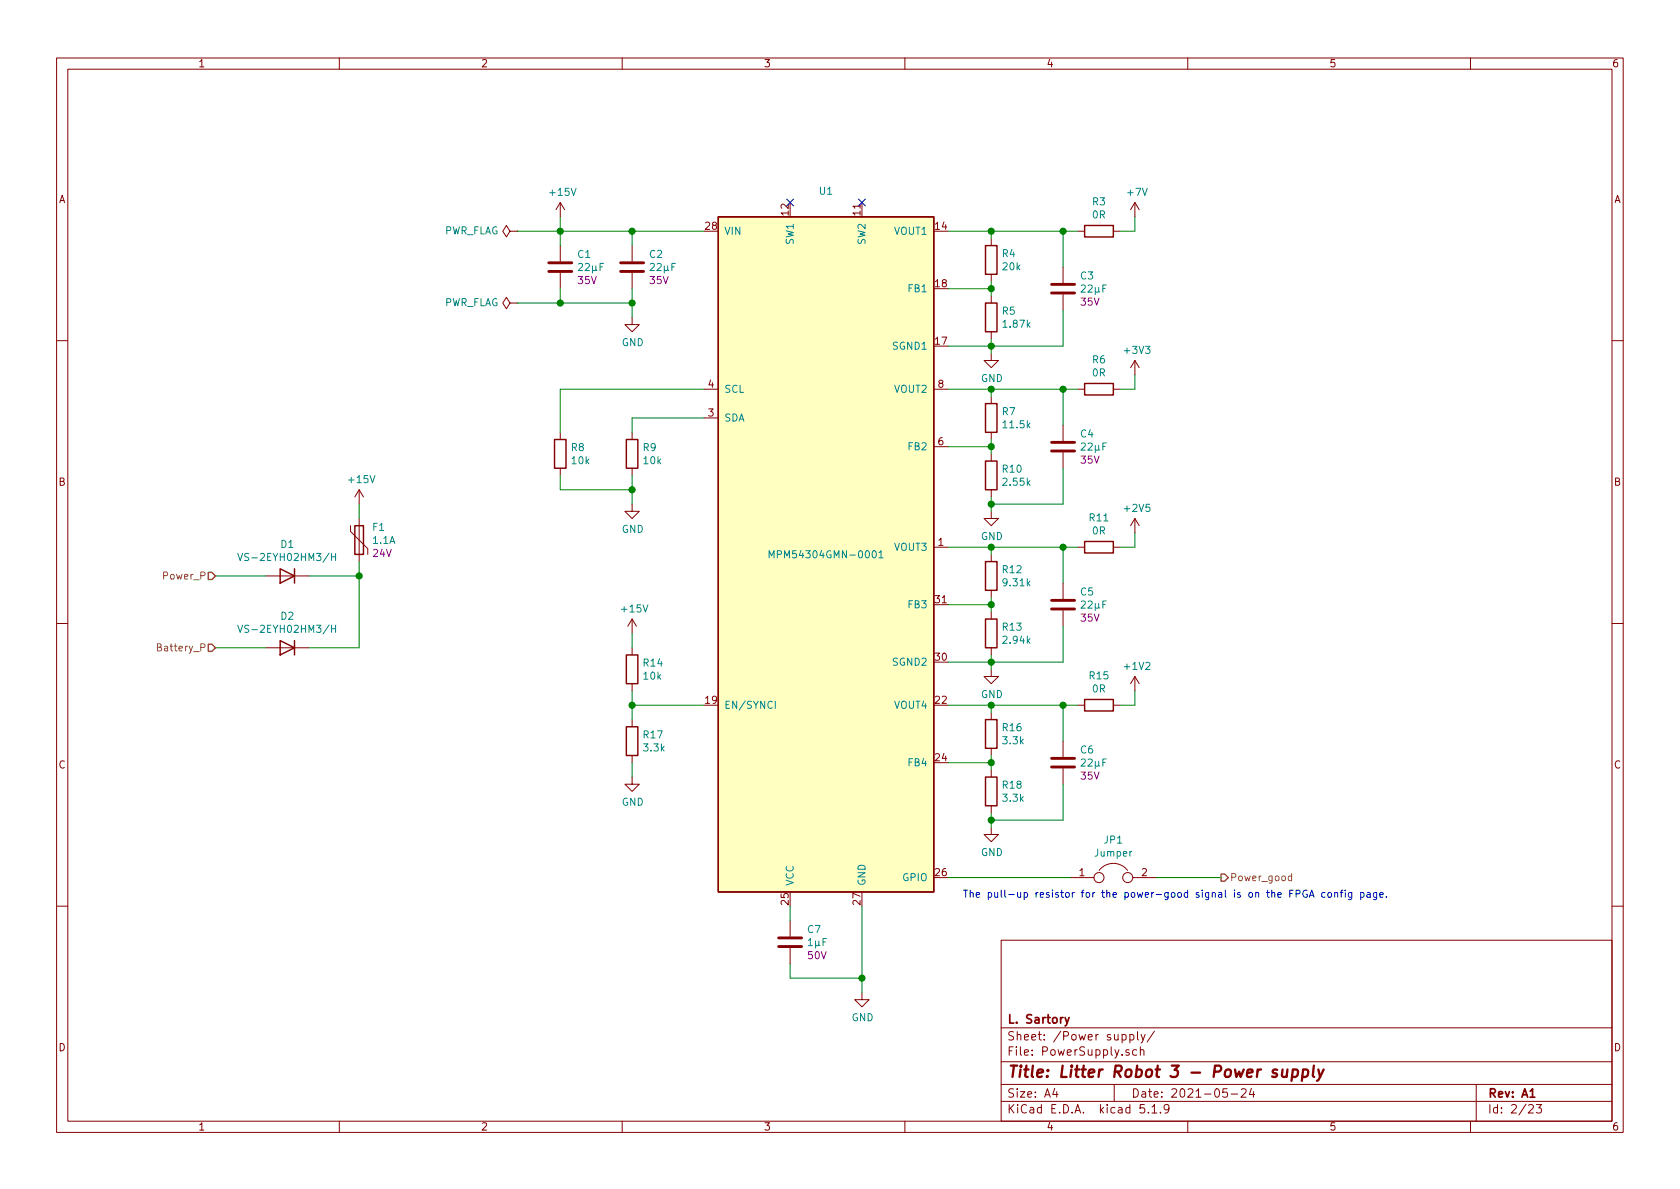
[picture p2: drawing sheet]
EESchema Schematic File Version 4
EELAYER 30 0
EELAYER END
$Descr A4 11693 8268
encoding utf-8
Sheet 2 23
Title "Litter Robot 3 - Power supply"
Date "2021-05-24"
Rev "A1"
Comp "L. Sartory"
Comment1 ""
Comment2 ""
Comment3 ""
Comment4 ""
$EndDescr
$Comp
L LitterRobot:MPM54304 U1
U 1 1
P 5750 3850
AR Path="/603F1DCE/60487643" Ref="U1"  Part="1" 
AR Path="/60624089/60487643" Ref="U?"  Part="1" 
F 0 "U1" H 5750 6381 50  0000 C CNN
F 1 "MPM54304GMN-0001" H 5750 3850 50  0000 C CNN
F 2 "LitterRobot:MPS_MPM54304_LGA33_7x7mm" H 6300 6200 50  0001 C CNN
F 3 "https://www.monolithicpower.com/en/documentview/productdocument/index/version/2/document_type/Datasheet/lang/en/sku/MPM54304/document_id/4982/" H 6300 6200 50  0001 C CNN
F 4 "MPM54304GMN-0001" H 5750 3850 50  0001 C CNN "Part_number"
	1    5750 3850
	1    0    0    -1  
$EndComp
$Comp
L power:+15V #PWR013
U 1 1
P 3900 1500
AR Path="/603F1DCE/6049C802" Ref="#PWR013"  Part="1" 
AR Path="/60624089/6049C802" Ref="#PWR?"  Part="1" 
F 0 "#PWR013" H 3900 1350 50  0001 C CNN
F 1 "+15V" H 3915 1673 50  0000 C CNN
F 2 "" H 3900 1500 50  0001 C CNN
F 3 "" H 3900 1500 50  0001 C CNN
	1    3900 1500
	1    0    0    -1  
$EndComp
$Comp
L Device:C C?
U 1 1
P 4400 1850
AR Path="/603F20AB/6049E372" Ref="C?"  Part="1" 
AR Path="/603F1DCE/6049E372" Ref="C2"  Part="1" 
AR Path="/60624089/6049E372" Ref="C?"  Part="1" 
F 0 "C2" H 4515 1941 50  0000 L CNN
F 1 "22µF" H 4515 1850 50  0000 L CNN
F 2 "Capacitor_SMD:C_1206_3216Metric" H 4438 1700 50  0001 C CNN
F 3 "https://product.tdk.com/system/files/dam/doc/product/capacitor/ceramic/mlcc/catalog/mlcc_commercial_general_en.pdf" H 4400 1850 50  0001 C CNN
F 4 "35V" H 4515 1759 50  0000 L CNN "Voltage"
F 5 "C3216X5R1V226M160AC" H 4400 1850 50  0001 C CNN "Part_number"
	1    4400 1850
	1    0    0    -1  
$EndComp
$Comp
L Device:C C?
U 1 1
P 3900 1850
AR Path="/603F20AB/6049F19A" Ref="C?"  Part="1" 
AR Path="/603F1DCE/6049F19A" Ref="C1"  Part="1" 
AR Path="/60624089/6049F19A" Ref="C?"  Part="1" 
F 0 "C1" H 4015 1941 50  0000 L CNN
F 1 "22µF" H 4015 1850 50  0000 L CNN
F 2 "Capacitor_SMD:C_1206_3216Metric" H 3938 1700 50  0001 C CNN
F 3 "https://product.tdk.com/system/files/dam/doc/product/capacitor/ceramic/mlcc/catalog/mlcc_commercial_general_en.pdf" H 3900 1850 50  0001 C CNN
F 4 "35V" H 4015 1759 50  0000 L CNN "Voltage"
F 5 "C3216X5R1V226M160AC" H 3900 1850 50  0001 C CNN "Part_number"
	1    3900 1850
	1    0    0    -1  
$EndComp
$Comp
L power:GND #PWR015
U 1 1
P 4400 2200
AR Path="/603F1DCE/604A0BB2" Ref="#PWR015"  Part="1" 
AR Path="/60624089/604A0BB2" Ref="#PWR?"  Part="1" 
F 0 "#PWR015" H 4400 1950 50  0001 C CNN
F 1 "GND" H 4405 2027 50  0000 C CNN
F 2 "" H 4400 2200 50  0001 C CNN
F 3 "" H 4400 2200 50  0001 C CNN
	1    4400 2200
	1    0    0    -1  
$EndComp
Wire Wire Line
	3900 1500 3900 1600
Wire Wire Line
	3900 2100 4400 2100
Wire Wire Line
	3900 2000 3900 2100
Wire Wire Line
	4400 2200 4400 2100
Connection ~ 4400 2100
Wire Wire Line
	4400 2100 4400 2000
$Comp
L Device:R R?
U 1 1
P 4400 3150
AR Path="/603F20AB/604A32A1" Ref="R?"  Part="1" 
AR Path="/603F1DCE/604A32A1" Ref="R9"  Part="1" 
AR Path="/60624089/604A32A1" Ref="R?"  Part="1" 
F 0 "R9" H 4470 3196 50  0000 L CNN
F 1 "10k" H 4470 3105 50  0000 L CNN
F 2 "Resistor_SMD:R_0603_1608Metric" V 4330 3150 50  0001 C CNN
F 3 "https://www.bourns.com/docs/product-datasheets/CRxxxxx.pdf" H 4400 3150 50  0001 C CNN
F 4 "CR0603-FX-1002ELF" H 4400 3150 50  0001 C CNN "Part_number"
	1    4400 3150
	1    0    0    -1  
$EndComp
$Comp
L Device:R R?
U 1 1
P 3900 3150
AR Path="/603F20AB/604A3347" Ref="R?"  Part="1" 
AR Path="/603F1DCE/604A3347" Ref="R8"  Part="1" 
AR Path="/60624089/604A3347" Ref="R?"  Part="1" 
F 0 "R8" H 3970 3196 50  0000 L CNN
F 1 "10k" H 3970 3105 50  0000 L CNN
F 2 "Resistor_SMD:R_0603_1608Metric" V 3830 3150 50  0001 C CNN
F 3 "https://www.bourns.com/docs/product-datasheets/CRxxxxx.pdf" H 3900 3150 50  0001 C CNN
F 4 "CR0603-FX-1002ELF" H 3900 3150 50  0001 C CNN "Part_number"
	1    3900 3150
	1    0    0    -1  
$EndComp
$Comp
L power:GND #PWR019
U 1 1
P 4400 3500
AR Path="/603F1DCE/604A378F" Ref="#PWR019"  Part="1" 
AR Path="/60624089/604A378F" Ref="#PWR?"  Part="1" 
F 0 "#PWR019" H 4400 3250 50  0001 C CNN
F 1 "GND" H 4405 3327 50  0000 C CNN
F 2 "" H 4400 3500 50  0001 C CNN
F 3 "" H 4400 3500 50  0001 C CNN
	1    4400 3500
	1    0    0    -1  
$EndComp
Wire Wire Line
	4400 3500 4400 3400
Wire Wire Line
	4400 2900 4900 2900
Wire Wire Line
	4400 3000 4400 2900
Wire Wire Line
	4400 3400 3900 3400
Wire Wire Line
	3900 3400 3900 3300
Wire Wire Line
	3900 2700 4900 2700
Wire Wire Line
	3900 3000 3900 2700
Connection ~ 4400 3400
Wire Wire Line
	4400 3400 4400 3300
$Comp
L Device:R R?
U 1 1
P 4400 4650
AR Path="/603F20AB/604A40DF" Ref="R?"  Part="1" 
AR Path="/603F1DCE/604A40DF" Ref="R14"  Part="1" 
AR Path="/60624089/604A40DF" Ref="R?"  Part="1" 
F 0 "R14" H 4470 4696 50  0000 L CNN
F 1 "10k" H 4470 4605 50  0000 L CNN
F 2 "Resistor_SMD:R_0603_1608Metric" V 4330 4650 50  0001 C CNN
F 3 "https://www.bourns.com/docs/product-datasheets/CRxxxxx.pdf" H 4400 4650 50  0001 C CNN
F 4 "CR0603-FX-1002ELF" H 4400 4650 50  0001 C CNN "Part_number"
	1    4400 4650
	1    0    0    -1  
$EndComp
$Comp
L Device:R R?
U 1 1
P 4400 5150
AR Path="/603F20AB/604A4902" Ref="R?"  Part="1" 
AR Path="/603F1DCE/604A4902" Ref="R17"  Part="1" 
AR Path="/60624089/604A4902" Ref="R?"  Part="1" 
F 0 "R17" H 4470 5196 50  0000 L CNN
F 1 "3.3k" H 4470 5105 50  0000 L CNN
F 2 "Resistor_SMD:R_0603_1608Metric" V 4330 5150 50  0001 C CNN
F 3 "https://www.bourns.com/docs/product-datasheets/CRxxxxx.pdf" H 4400 5150 50  0001 C CNN
F 4 "CR0603-FX-3301ELF" H 4400 5150 50  0001 C CNN "Part_number"
	1    4400 5150
	1    0    0    -1  
$EndComp
$Comp
L power:GND #PWR025
U 1 1
P 4400 5400
AR Path="/603F1DCE/604A4E38" Ref="#PWR025"  Part="1" 
AR Path="/60624089/604A4E38" Ref="#PWR?"  Part="1" 
F 0 "#PWR025" H 4400 5150 50  0001 C CNN
F 1 "GND" H 4405 5227 50  0000 C CNN
F 2 "" H 4400 5400 50  0001 C CNN
F 3 "" H 4400 5400 50  0001 C CNN
	1    4400 5400
	1    0    0    -1  
$EndComp
$Comp
L power:+15V #PWR022
U 1 1
P 4400 4400
AR Path="/603F1DCE/604A52BA" Ref="#PWR022"  Part="1" 
AR Path="/60624089/604A52BA" Ref="#PWR?"  Part="1" 
F 0 "#PWR022" H 4400 4250 50  0001 C CNN
F 1 "+15V" H 4415 4573 50  0000 C CNN
F 2 "" H 4400 4400 50  0001 C CNN
F 3 "" H 4400 4400 50  0001 C CNN
	1    4400 4400
	1    0    0    -1  
$EndComp
Wire Wire Line
	4400 4400 4400 4500
Wire Wire Line
	4400 4800 4400 4900
Wire Wire Line
	4400 5300 4400 5400
Connection ~ 4400 4900
Wire Wire Line
	4400 4900 4400 5000
$Comp
L Device:C C?
U 1 1
P 5500 6550
AR Path="/603F20AB/604AB97B" Ref="C?"  Part="1" 
AR Path="/603F1DCE/604AB97B" Ref="C7"  Part="1" 
AR Path="/60624089/604AB97B" Ref="C?"  Part="1" 
F 0 "C7" H 5615 6641 50  0000 L CNN
F 1 "1µF" H 5615 6550 50  0000 L CNN
F 2 "Capacitor_SMD:C_0603_1608Metric" H 5538 6400 50  0001 C CNN
F 3 "https://product.tdk.com/system/files/dam/doc/product/capacitor/ceramic/mlcc/catalog/mlcc_commercial_general_en.pdf" H 5500 6550 50  0001 C CNN
F 4 "50V" H 5615 6459 50  0000 L CNN "Voltage"
F 5 "C1608X5R1H105K080AB" H 5500 6550 50  0001 C CNN "Part_number"
	1    5500 6550
	1    0    0    -1  
$EndComp
$Comp
L power:GND #PWR027
U 1 1
P 6000 6900
AR Path="/603F1DCE/604AC677" Ref="#PWR027"  Part="1" 
AR Path="/60624089/604AC677" Ref="#PWR?"  Part="1" 
F 0 "#PWR027" H 6000 6650 50  0001 C CNN
F 1 "GND" H 6005 6727 50  0000 C CNN
F 2 "" H 6000 6900 50  0001 C CNN
F 3 "" H 6000 6900 50  0001 C CNN
	1    6000 6900
	1    0    0    -1  
$EndComp
$Comp
L LitterRobot:+7V #PWR014
U 1 1
P 7900 1500
AR Path="/603F1DCE/604AE53B" Ref="#PWR014"  Part="1" 
AR Path="/60624089/604AE53B" Ref="#PWR?"  Part="1" 
F 0 "#PWR014" H 7900 1350 50  0001 C CNN
F 1 "+7V" H 7915 1673 50  0000 C CNN
F 2 "" H 7900 1500 50  0001 C CNN
F 3 "" H 7900 1500 50  0001 C CNN
	1    7900 1500
	1    0    0    -1  
$EndComp
$Comp
L power:+2V5 #PWR021
U 1 1
P 7900 3700
AR Path="/603F1DCE/604B00EC" Ref="#PWR021"  Part="1" 
AR Path="/60624089/604B00EC" Ref="#PWR?"  Part="1" 
F 0 "#PWR021" H 7900 3550 50  0001 C CNN
F 1 "+2V5" H 7915 3873 50  0000 C CNN
F 2 "" H 7900 3700 50  0001 C CNN
F 3 "" H 7900 3700 50  0001 C CNN
	1    7900 3700
	1    0    0    -1  
$EndComp
$Comp
L power:+1V2 #PWR024
U 1 1
P 7900 4800
AR Path="/603F1DCE/604B0B68" Ref="#PWR024"  Part="1" 
AR Path="/60624089/604B0B68" Ref="#PWR?"  Part="1" 
F 0 "#PWR024" H 7900 4650 50  0001 C CNN
F 1 "+1V2" H 7915 4973 50  0000 C CNN
F 2 "" H 7900 4800 50  0001 C CNN
F 3 "" H 7900 4800 50  0001 C CNN
	1    7900 4800
	1    0    0    -1  
$EndComp
Wire Wire Line
	7900 1500 7900 1600
Wire Wire Line
	7900 1600 7800 1600
Wire Wire Line
	7900 2600 7900 2700
Wire Wire Line
	7900 3700 7900 3800
Wire Wire Line
	7900 4800 7900 4900
$Comp
L Device:R R?
U 1 1
P 6900 1800
AR Path="/603F20AB/604B4786" Ref="R?"  Part="1" 
AR Path="/603F1DCE/604B4786" Ref="R4"  Part="1" 
AR Path="/60624089/604B4786" Ref="R?"  Part="1" 
F 0 "R4" H 6970 1846 50  0000 L CNN
F 1 "20k" H 6970 1755 50  0000 L CNN
F 2 "Resistor_SMD:R_0603_1608Metric" V 6830 1800 50  0001 C CNN
F 3 "https://www.bourns.com/docs/product-datasheets/CRxxxxx.pdf" H 6900 1800 50  0001 C CNN
F 4 "CR0603-FX-2002ELF" H 6900 1800 50  0001 C CNN "Part_number"
	1    6900 1800
	1    0    0    -1  
$EndComp
$Comp
L Device:R R?
U 1 1
P 6900 2200
AR Path="/603F20AB/604B542F" Ref="R?"  Part="1" 
AR Path="/603F1DCE/604B542F" Ref="R5"  Part="1" 
AR Path="/60624089/604B542F" Ref="R?"  Part="1" 
F 0 "R5" H 6970 2246 50  0000 L CNN
F 1 "1.87k" H 6970 2155 50  0000 L CNN
F 2 "Resistor_SMD:R_0603_1608Metric" V 6830 2200 50  0001 C CNN
F 3 "https://www.bourns.com/docs/product-datasheets/CRxxxxx.pdf" H 6900 2200 50  0001 C CNN
F 4 "CR0603-FX-1871ELF" H 6900 2200 50  0001 C CNN "Part_number"
	1    6900 2200
	1    0    0    -1  
$EndComp
$Comp
L power:GND #PWR016
U 1 1
P 6900 2450
AR Path="/603F1DCE/604B58A1" Ref="#PWR016"  Part="1" 
AR Path="/60624089/604B58A1" Ref="#PWR?"  Part="1" 
F 0 "#PWR016" H 6900 2200 50  0001 C CNN
F 1 "GND" H 6905 2277 50  0000 C CNN
F 2 "" H 6900 2450 50  0001 C CNN
F 3 "" H 6900 2450 50  0001 C CNN
	1    6900 2450
	1    0    0    -1  
$EndComp
NoConn ~ 6000 1400
NoConn ~ 5500 1400
Wire Wire Line
	4900 4900 4400 4900
$Comp
L Device:C C?
U 1 1
P 7400 2000
AR Path="/603F20AB/604C9334" Ref="C?"  Part="1" 
AR Path="/603F1DCE/604C9334" Ref="C3"  Part="1" 
AR Path="/60624089/604C9334" Ref="C?"  Part="1" 
F 0 "C3" H 7515 2091 50  0000 L CNN
F 1 "22µF" H 7515 2000 50  0000 L CNN
F 2 "Capacitor_SMD:C_1206_3216Metric" H 7438 1850 50  0001 C CNN
F 3 "https://product.tdk.com/system/files/dam/doc/product/capacitor/ceramic/mlcc/catalog/mlcc_commercial_general_en.pdf" H 7400 2000 50  0001 C CNN
F 4 "35V" H 7515 1909 50  0000 L CNN "Voltage"
F 5 "C3216X5R1V226M160AC" H 7400 2000 50  0001 C CNN "Part_number"
	1    7400 2000
	1    0    0    -1  
$EndComp
Wire Wire Line
	7400 2400 7400 2150
Wire Wire Line
	7400 1850 7400 1600
Connection ~ 7400 1600
Wire Wire Line
	7400 1600 6900 1600
Wire Wire Line
	6900 2450 6900 2400
Wire Wire Line
	6900 1650 6900 1600
Wire Wire Line
	6900 2050 6900 2000
Connection ~ 6900 1600
Wire Wire Line
	6900 1600 6600 1600
Wire Wire Line
	6900 2000 6600 2000
Connection ~ 6900 2000
Wire Wire Line
	6900 2000 6900 1950
Wire Wire Line
	6600 2400 6900 2400
Connection ~ 6900 2400
Wire Wire Line
	6900 2400 6900 2350
Wire Wire Line
	6900 2400 7400 2400
Wire Wire Line
	7900 2700 7800 2700
$Comp
L Device:R R?
U 1 1
P 6900 2900
AR Path="/603F20AB/604CD95C" Ref="R?"  Part="1" 
AR Path="/603F1DCE/604CD95C" Ref="R7"  Part="1" 
AR Path="/60624089/604CD95C" Ref="R?"  Part="1" 
F 0 "R7" H 6970 2946 50  0000 L CNN
F 1 "11.5k" H 6970 2855 50  0000 L CNN
F 2 "Resistor_SMD:R_0603_1608Metric" V 6830 2900 50  0001 C CNN
F 3 "https://www.bourns.com/docs/product-datasheets/CRxxxxx.pdf" H 6900 2900 50  0001 C CNN
F 4 "CR0603-FX-1152ELF" H 6900 2900 50  0001 C CNN "Part_number"
	1    6900 2900
	1    0    0    -1  
$EndComp
$Comp
L Device:R R?
U 1 1
P 6900 3300
AR Path="/603F20AB/604CD963" Ref="R?"  Part="1" 
AR Path="/603F1DCE/604CD963" Ref="R10"  Part="1" 
AR Path="/60624089/604CD963" Ref="R?"  Part="1" 
F 0 "R10" H 6970 3346 50  0000 L CNN
F 1 "2.55k" H 6970 3255 50  0000 L CNN
F 2 "Resistor_SMD:R_0603_1608Metric" V 6830 3300 50  0001 C CNN
F 3 "https://www.bourns.com/docs/product-datasheets/CRxxxxx.pdf" H 6900 3300 50  0001 C CNN
F 4 "CR0603-FX-2551ELF" H 6900 3300 50  0001 C CNN "Part_number"
	1    6900 3300
	1    0    0    -1  
$EndComp
$Comp
L power:GND #PWR020
U 1 1
P 6900 3550
AR Path="/603F1DCE/604CD969" Ref="#PWR020"  Part="1" 
AR Path="/60624089/604CD969" Ref="#PWR?"  Part="1" 
F 0 "#PWR020" H 6900 3300 50  0001 C CNN
F 1 "GND" H 6905 3377 50  0000 C CNN
F 2 "" H 6900 3550 50  0001 C CNN
F 3 "" H 6900 3550 50  0001 C CNN
	1    6900 3550
	1    0    0    -1  
$EndComp
$Comp
L Device:C C?
U 1 1
P 7400 3100
AR Path="/603F20AB/604CD971" Ref="C?"  Part="1" 
AR Path="/603F1DCE/604CD971" Ref="C4"  Part="1" 
AR Path="/60624089/604CD971" Ref="C?"  Part="1" 
F 0 "C4" H 7515 3191 50  0000 L CNN
F 1 "22µF" H 7515 3100 50  0000 L CNN
F 2 "Capacitor_SMD:C_1206_3216Metric" H 7438 2950 50  0001 C CNN
F 3 "https://product.tdk.com/system/files/dam/doc/product/capacitor/ceramic/mlcc/catalog/mlcc_commercial_general_en.pdf" H 7400 3100 50  0001 C CNN
F 4 "35V" H 7515 3009 50  0000 L CNN "Voltage"
F 5 "C3216X5R1V226M160AC" H 7400 3100 50  0001 C CNN "Part_number"
	1    7400 3100
	1    0    0    -1  
$EndComp
Wire Wire Line
	7400 3500 7400 3250
Wire Wire Line
	7400 2950 7400 2700
Connection ~ 7400 2700
Wire Wire Line
	7400 2700 6900 2700
Wire Wire Line
	6900 3550 6900 3500
Wire Wire Line
	6900 2750 6900 2700
Wire Wire Line
	6900 3150 6900 3100
Connection ~ 6900 2700
Wire Wire Line
	6900 2700 6600 2700
Wire Wire Line
	6900 3100 6600 3100
Connection ~ 6900 3100
Wire Wire Line
	6900 3100 6900 3050
Connection ~ 6900 3500
Wire Wire Line
	6900 3500 6900 3450
Wire Wire Line
	6900 3500 7400 3500
Wire Wire Line
	7900 3800 7800 3800
$Comp
L Device:R R?
U 1 1
P 6900 4000
AR Path="/603F20AB/604D12FF" Ref="R?"  Part="1" 
AR Path="/603F1DCE/604D12FF" Ref="R12"  Part="1" 
AR Path="/60624089/604D12FF" Ref="R?"  Part="1" 
F 0 "R12" H 6970 4046 50  0000 L CNN
F 1 "9.31k" H 6970 3955 50  0000 L CNN
F 2 "Resistor_SMD:R_0603_1608Metric" V 6830 4000 50  0001 C CNN
F 3 "https://www.bourns.com/docs/product-datasheets/CRxxxxx.pdf" H 6900 4000 50  0001 C CNN
F 4 "CR0603-FX-9311ELF" H 6900 4000 50  0001 C CNN "Part_number"
	1    6900 4000
	1    0    0    -1  
$EndComp
$Comp
L Device:R R?
U 1 1
P 6900 4400
AR Path="/603F20AB/604D1306" Ref="R?"  Part="1" 
AR Path="/603F1DCE/604D1306" Ref="R13"  Part="1" 
AR Path="/60624089/604D1306" Ref="R?"  Part="1" 
F 0 "R13" H 6970 4446 50  0000 L CNN
F 1 "2.94k" H 6970 4355 50  0000 L CNN
F 2 "Resistor_SMD:R_0603_1608Metric" V 6830 4400 50  0001 C CNN
F 3 "https://www.bourns.com/docs/product-datasheets/CRxxxxx.pdf" H 6900 4400 50  0001 C CNN
F 4 "CR0603-FX-2941ELF" H 6900 4400 50  0001 C CNN "Part_number"
	1    6900 4400
	1    0    0    -1  
$EndComp
$Comp
L power:GND #PWR023
U 1 1
P 6900 4650
AR Path="/603F1DCE/604D130C" Ref="#PWR023"  Part="1" 
AR Path="/60624089/604D130C" Ref="#PWR?"  Part="1" 
F 0 "#PWR023" H 6900 4400 50  0001 C CNN
F 1 "GND" H 6905 4477 50  0000 C CNN
F 2 "" H 6900 4650 50  0001 C CNN
F 3 "" H 6900 4650 50  0001 C CNN
	1    6900 4650
	1    0    0    -1  
$EndComp
$Comp
L Device:C C?
U 1 1
P 7400 4200
AR Path="/603F20AB/604D1314" Ref="C?"  Part="1" 
AR Path="/603F1DCE/604D1314" Ref="C5"  Part="1" 
AR Path="/60624089/604D1314" Ref="C?"  Part="1" 
F 0 "C5" H 7515 4291 50  0000 L CNN
F 1 "22µF" H 7515 4200 50  0000 L CNN
F 2 "Capacitor_SMD:C_1206_3216Metric" H 7438 4050 50  0001 C CNN
F 3 "https://product.tdk.com/system/files/dam/doc/product/capacitor/ceramic/mlcc/catalog/mlcc_commercial_general_en.pdf" H 7400 4200 50  0001 C CNN
F 4 "35V" H 7515 4109 50  0000 L CNN "Voltage"
F 5 "C3216X5R1V226M160AC" H 7400 4200 50  0001 C CNN "Part_number"
	1    7400 4200
	1    0    0    -1  
$EndComp
Wire Wire Line
	7400 4600 7400 4350
Wire Wire Line
	7400 4050 7400 3800
Connection ~ 7400 3800
Wire Wire Line
	7400 3800 6900 3800
Wire Wire Line
	6900 4650 6900 4600
Wire Wire Line
	6900 3850 6900 3800
Wire Wire Line
	6900 4250 6900 4200
Connection ~ 6900 3800
Wire Wire Line
	6900 3800 6600 3800
Wire Wire Line
	6900 4200 6600 4200
Connection ~ 6900 4200
Wire Wire Line
	6900 4200 6900 4150
Wire Wire Line
	6600 4600 6900 4600
Connection ~ 6900 4600
Wire Wire Line
	6900 4600 6900 4550
Wire Wire Line
	6900 4600 7400 4600
Wire Wire Line
	7900 4900 7800 4900
$Comp
L power:GND #PWR026
U 1 1
P 6900 5750
AR Path="/603F1DCE/604D31B7" Ref="#PWR026"  Part="1" 
AR Path="/60624089/604D31B7" Ref="#PWR?"  Part="1" 
F 0 "#PWR026" H 6900 5500 50  0001 C CNN
F 1 "GND" H 6905 5577 50  0000 C CNN
F 2 "" H 6900 5750 50  0001 C CNN
F 3 "" H 6900 5750 50  0001 C CNN
	1    6900 5750
	1    0    0    -1  
$EndComp
$Comp
L Device:C C?
U 1 1
P 7400 5300
AR Path="/603F20AB/604D31BF" Ref="C?"  Part="1" 
AR Path="/603F1DCE/604D31BF" Ref="C6"  Part="1" 
AR Path="/60624089/604D31BF" Ref="C?"  Part="1" 
F 0 "C6" H 7515 5391 50  0000 L CNN
F 1 "22µF" H 7515 5300 50  0000 L CNN
F 2 "Capacitor_SMD:C_1206_3216Metric" H 7438 5150 50  0001 C CNN
F 3 "https://product.tdk.com/system/files/dam/doc/product/capacitor/ceramic/mlcc/catalog/mlcc_commercial_general_en.pdf" H 7400 5300 50  0001 C CNN
F 4 "35V" H 7515 5209 50  0000 L CNN "Voltage"
F 5 "C3216X5R1V226M160AC" H 7400 5300 50  0001 C CNN "Part_number"
	1    7400 5300
	1    0    0    -1  
$EndComp
Wire Wire Line
	7400 5700 7400 5450
Wire Wire Line
	7400 5150 7400 4900
Connection ~ 7400 4900
Wire Wire Line
	7400 4900 6900 4900
Wire Wire Line
	6900 5750 6900 5700
Wire Wire Line
	6900 4950 6900 4900
Wire Wire Line
	6900 5350 6900 5300
Connection ~ 6900 4900
Wire Wire Line
	6900 4900 6600 4900
Wire Wire Line
	6900 5300 6600 5300
Connection ~ 6900 5300
Wire Wire Line
	6900 5300 6900 5250
Connection ~ 6900 5700
Wire Wire Line
	6900 5700 6900 5650
Wire Wire Line
	6900 5700 7400 5700
Wire Wire Line
	6000 6300 6000 6800
Wire Wire Line
	5500 6300 5500 6400
Wire Wire Line
	5500 6800 6000 6800
Wire Wire Line
	5500 6700 5500 6800
Connection ~ 6000 6800
Wire Wire Line
	6000 6800 6000 6900
Wire Wire Line
	3900 1600 4400 1600
Wire Wire Line
	3900 1700 3900 1600
Connection ~ 3900 1600
Wire Wire Line
	4400 1700 4400 1600
Connection ~ 4400 1600
Wire Wire Line
	4400 1600 4900 1600
$Comp
L power:+3V3 #PWR017
U 1 1
P 7900 2600
AR Path="/603F1DCE/604F7C44" Ref="#PWR017"  Part="1" 
AR Path="/60624089/604F7C44" Ref="#PWR?"  Part="1" 
F 0 "#PWR017" H 7900 2450 50  0001 C CNN
F 1 "+3V3" H 7915 2773 50  0000 C CNN
F 2 "" H 7900 2600 50  0001 C CNN
F 3 "" H 7900 2600 50  0001 C CNN
	1    7900 2600
	1    0    0    -1  
$EndComp
$Comp
L Device:R R?
U 1 1
P 6900 5100
AR Path="/603F20AB/604FA5AF" Ref="R?"  Part="1" 
AR Path="/603F1DCE/604FA5AF" Ref="R16"  Part="1" 
AR Path="/60624089/604FA5AF" Ref="R?"  Part="1" 
F 0 "R16" H 6970 5146 50  0000 L CNN
F 1 "3.3k" H 6970 5055 50  0000 L CNN
F 2 "Resistor_SMD:R_0603_1608Metric" V 6830 5100 50  0001 C CNN
F 3 "https://www.bourns.com/docs/product-datasheets/CRxxxxx.pdf" H 6900 5100 50  0001 C CNN
F 4 "CR0603-FX-3301ELF" H 6900 5100 50  0001 C CNN "Part_number"
	1    6900 5100
	1    0    0    -1  
$EndComp
$Comp
L Device:R R?
U 1 1
P 6900 5500
AR Path="/603F20AB/604FB145" Ref="R?"  Part="1" 
AR Path="/603F1DCE/604FB145" Ref="R18"  Part="1" 
AR Path="/60624089/604FB145" Ref="R?"  Part="1" 
F 0 "R18" H 6970 5546 50  0000 L CNN
F 1 "3.3k" H 6970 5455 50  0000 L CNN
F 2 "Resistor_SMD:R_0603_1608Metric" V 6830 5500 50  0001 C CNN
F 3 "https://www.bourns.com/docs/product-datasheets/CRxxxxx.pdf" H 6900 5500 50  0001 C CNN
F 4 "CR0603-FX-3301ELF" H 6900 5500 50  0001 C CNN "Part_number"
	1    6900 5500
	1    0    0    -1  
$EndComp
$Comp
L power:PWR_FLAG #FLG?
U 1 1
P 3600 1600
AR Path="/605734E5" Ref="#FLG?"  Part="1" 
AR Path="/603F1DCE/605734E5" Ref="#FLG01"  Part="1" 
AR Path="/60624089/605734E5" Ref="#FLG?"  Part="1" 
F 0 "#FLG01" H 3600 1675 50  0001 C CNN
F 1 "PWR_FLAG" V 3600 1727 50  0000 L CNN
F 2 "" H 3600 1600 50  0001 C CNN
F 3 "~" H 3600 1600 50  0001 C CNN
	1    3600 1600
	0    -1   -1   0   
$EndComp
$Comp
L power:PWR_FLAG #FLG?
U 1 1
P 3600 2100
AR Path="/605750D0" Ref="#FLG?"  Part="1" 
AR Path="/603F1DCE/605750D0" Ref="#FLG02"  Part="1" 
AR Path="/60624089/605750D0" Ref="#FLG?"  Part="1" 
F 0 "#FLG02" H 3600 2175 50  0001 C CNN
F 1 "PWR_FLAG" V 3600 2227 50  0000 L CNN
F 2 "" H 3600 2100 50  0001 C CNN
F 3 "~" H 3600 2100 50  0001 C CNN
	1    3600 2100
	0    -1   -1   0   
$EndComp
Wire Wire Line
	3600 1600 3900 1600
Wire Wire Line
	3600 2100 3900 2100
Connection ~ 3900 2100
Text HLabel 8500 6100 2    50   Output ~ 0
Power_good
$Comp
L Device:Jumper JP?
U 1 1
P 7750 6100
AR Path="/603F1F4D/60647CC2/6063FFD6" Ref="JP?"  Part="1" 
AR Path="/603F1DCE/6063FFD6" Ref="JP1"  Part="1" 
F 0 "JP1" H 7750 6364 50  0000 C CNN
F 1 "Jumper" H 7750 6273 50  0000 C CNN
F 2 "Jumper:SolderJumper-2_P1.3mm_Bridged_RoundedPad1.0x1.5mm" H 7750 6100 50  0001 C CNN
F 3 "~" H 7750 6100 50  0001 C CNN
	1    7750 6100
	1    0    0    -1  
$EndComp
Wire Wire Line
	6600 6100 7450 6100
Wire Wire Line
	8500 6100 8050 6100
Text Notes 6700 6250 0    50   ~ 0
The pull-up resistor for the power-good signal is on the FPGA config page.
Text HLabel 1500 4000 0    50   Input ~ 0
Power_P
Text HLabel 1500 4500 0    50   Input ~ 0
Battery_P
$Comp
L Device:Polyfuse F?
U 1 1
P 2500 3750
AR Path="/60688818" Ref="F?"  Part="1" 
AR Path="/603F1DCE/60688818" Ref="F1"  Part="1" 
F 0 "F1" H 2588 3841 50  0000 L CNN
F 1 "1.1A" H 2588 3750 50  0000 L CNN
F 2 "LitterRobot:Bel_Fuse_0ZCG" H 2550 3550 50  0001 L CNN
F 3 "https://www.belfuse.com/resources/datasheets/circuitprotection/ds-cp-0zcg-series.pdf" H 2500 3750 50  0001 C CNN
F 4 "0ZCG0110BF2B" H 2500 3750 50  0001 C CNN "Part_number"
F 5 "24V" H 2588 3659 50  0000 L CNN "Voltage"
	1    2500 3750
	1    0    0    -1  
$EndComp
$Comp
L power:+15V #PWR?
U 1 1
P 2500 3500
AR Path="/6068D8DA" Ref="#PWR?"  Part="1" 
AR Path="/603F1DCE/6068D8DA" Ref="#PWR018"  Part="1" 
F 0 "#PWR018" H 2500 3350 50  0001 C CNN
F 1 "+15V" H 2515 3673 50  0000 C CNN
F 2 "" H 2500 3500 50  0001 C CNN
F 3 "" H 2500 3500 50  0001 C CNN
	1    2500 3500
	1    0    0    -1  
$EndComp
Wire Wire Line
	2500 3500 2500 3600
Wire Wire Line
	2500 4000 2500 3900
Connection ~ 2500 4000
Wire Wire Line
	1500 4000 1850 4000
Wire Wire Line
	2500 4500 2150 4500
Wire Wire Line
	2500 4000 2500 4500
$Comp
L Device:D D1
U 1 1
P 2000 4000
F 0 "D1" H 2000 3783 50  0000 C CNN
F 1 "VS-2EYH02HM3/H" H 2000 3874 50  0000 C CNN
F 2 "LitterRobot:Vishay_SlimSMAW" H 2000 4000 50  0001 C CNN
F 3 "https://www.vishay.com/docs/96383/vs-2eyh02hm3.pdf" H 2000 4000 50  0001 C CNN
F 4 "VS-2EYH02HM3/H" H 2000 4000 50  0001 C CNN "Part_number"
	1    2000 4000
	-1   0    0    1   
$EndComp
Wire Wire Line
	2150 4000 2500 4000
$Comp
L Device:D D2
U 1 1
P 2000 4500
F 0 "D2" H 2000 4283 50  0000 C CNN
F 1 "VS-2EYH02HM3/H" H 2000 4374 50  0000 C CNN
F 2 "LitterRobot:Vishay_SlimSMAW" H 2000 4500 50  0001 C CNN
F 3 "https://www.vishay.com/docs/96383/vs-2eyh02hm3.pdf" H 2000 4500 50  0001 C CNN
F 4 "VS-2EYH02HM3/H" H 2000 4500 50  0001 C CNN "Part_number"
	1    2000 4500
	-1   0    0    1   
$EndComp
Wire Wire Line
	1850 4500 1500 4500
$Comp
L Device:R R3
U 1 1
P 7650 1600
F 0 "R3" V 7443 1600 50  0000 C CNN
F 1 "0R" V 7534 1600 50  0000 C CNN
F 2 "Resistor_SMD:R_0603_1608Metric" V 7580 1600 50  0001 C CNN
F 3 "https://www.bourns.com/docs/product-datasheets/CRxxxxx.pdf" H 7650 1600 50  0001 C CNN
F 4 "CR0603-J/-000ELF" V 7650 1600 50  0001 C CNN "Part_number"
	1    7650 1600
	0    1    1    0   
$EndComp
Wire Wire Line
	7500 1600 7400 1600
$Comp
L Device:R R6
U 1 1
P 7650 2700
F 0 "R6" V 7443 2700 50  0000 C CNN
F 1 "0R" V 7534 2700 50  0000 C CNN
F 2 "Resistor_SMD:R_0603_1608Metric" V 7580 2700 50  0001 C CNN
F 3 "https://www.bourns.com/docs/product-datasheets/CRxxxxx.pdf" H 7650 2700 50  0001 C CNN
F 4 "CR0603-J/-000ELF" V 7650 2700 50  0001 C CNN "Part_number"
	1    7650 2700
	0    1    1    0   
$EndComp
Wire Wire Line
	7500 2700 7400 2700
$Comp
L Device:R R11
U 1 1
P 7650 3800
F 0 "R11" V 7443 3800 50  0000 C CNN
F 1 "0R" V 7534 3800 50  0000 C CNN
F 2 "Resistor_SMD:R_0603_1608Metric" V 7580 3800 50  0001 C CNN
F 3 "https://www.bourns.com/docs/product-datasheets/CRxxxxx.pdf" H 7650 3800 50  0001 C CNN
F 4 "CR0603-J/-000ELF" V 7650 3800 50  0001 C CNN "Part_number"
	1    7650 3800
	0    1    1    0   
$EndComp
Wire Wire Line
	7500 3800 7400 3800
$Comp
L Device:R R15
U 1 1
P 7650 4900
F 0 "R15" V 7443 4900 50  0000 C CNN
F 1 "0R" V 7534 4900 50  0000 C CNN
F 2 "Resistor_SMD:R_0603_1608Metric" V 7580 4900 50  0001 C CNN
F 3 "https://www.bourns.com/docs/product-datasheets/CRxxxxx.pdf" H 7650 4900 50  0001 C CNN
F 4 "CR0603-J/-000ELF" V 7650 4900 50  0001 C CNN "Part_number"
	1    7650 4900
	0    1    1    0   
$EndComp
Wire Wire Line
	7500 4900 7400 4900
$EndSCHEMATC
